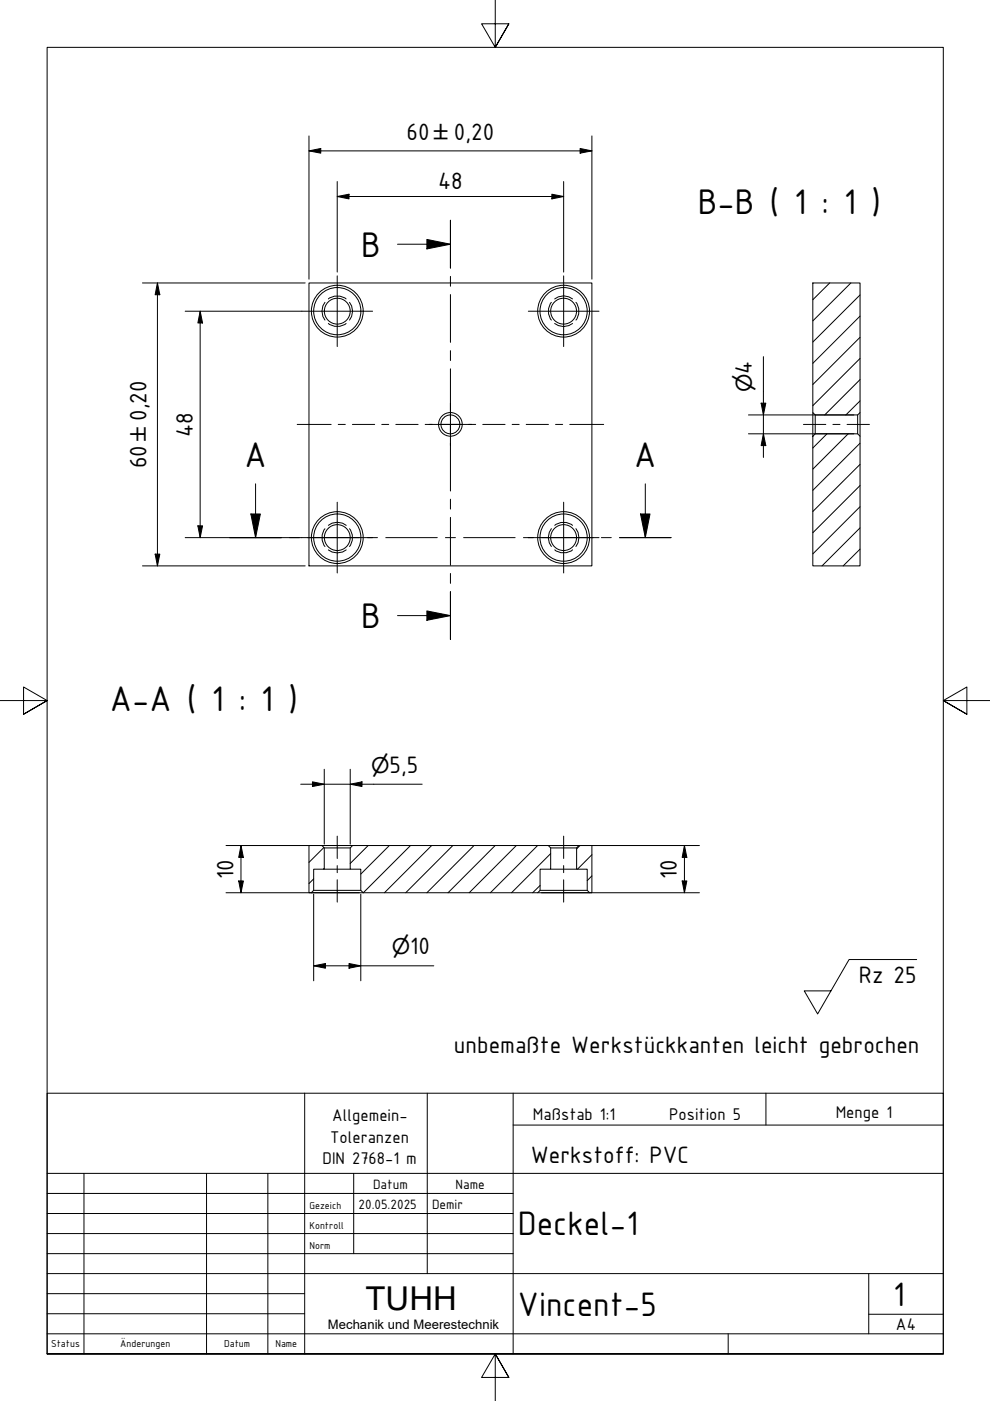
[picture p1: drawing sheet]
<svg xmlns="http://www.w3.org/2000/svg" width="210mm" height="297mm" viewBox="0 0 210 297" stroke-linecap="round" stroke-linejoin="round" font-family="sans-serif">
<!-- layer: Schraffur (ISO) -->
<g fill="none" stroke="#000" stroke-width=".21">
<path d="M175.9 60l-3.6 3.5M180.4 60l-8.1 8M182.4 76l-10.1 10M182.4 71.5l-10.1 10M182.4 67l-10.1 10M182.4 62.5l-10.1 10M175.3 92l-3 3M179.8 92l-7.5 7.5M182.4 98.5l-10.1 9.9M182.4 94l-10.1 10M182.4 85l-3.1 3M182.4 80.5l-7.5 7.5"/>
<path d="M182.4 116.4l-3.6 3.6M182.4 111.9l-8.1 8.1M182.4 107.4l-10.1 10M182.4 102.9l-10.1 10.1M68.7 179.7l-3.2 3.1M78.1 179.3l-3.8 3.8M82.5 179.3l-6 6M87 179.3l-10 10M91.5 179.3l-10 10M96 179.3l-10 10M100.5 179.3l-10 10M105 179.3l-10 10"/>
<path d="M109.5 179.3l-10 10M114 179.3l-10 10M123 179.3l-.7 .7M66.5 186.3l-1 1M68.7 184.1l-.1 .2M114.5 187.7l-1.6 1.6M116.8 181l-8.3 8.3M125.5 185.7l-1 1M125.5 181.2l-3.1 3.1"/>
</g>
<!-- layer: Verdeckt (ISO) -->
<g fill="none" stroke="#000" stroke-width=".21">
<path d="M68.9 64.1a3.1 3.1 0 0 0 0 3.8M69.6 63.4a3.1 3.1 0 0 1 3.8 0M69.6 68.6a3.1 3.1 0 0 0 3.8 0M74.1 64.1a3 3 0 0 1 0 3.8M116.9 64.1a3.1 3.1 0 0 0 0 3.8M117.6 63.4a3.1 3.1 0 0 1 3.8 0M117.6 68.6a3.1 3.1 0 0 0 3.8 0M122.1 64.1a3.1 3.1 0 0 1 0 3.8M68.9 112.1a3.1 3.1 0 0 0 0 3.8M69.6 116.6a3.1 3.1 0 0 0 3.8 0M69.6 111.4a3.1 3.1 0 0 1 3.8 0M74.1 112.1a3.1 3.1 0 0 1 0 3.8"/>
<path d="M116.9 112.1a3.1 3.1 0 0 0 0 3.8M117.6 116.6a2.99 2.99 0 0 0 3.8 0M117.6 111.4a2.99 2.99 0 0 1 3.8 0M122.1 112.1a3.1 3.1 0 0 1 0 3.8"/>
</g>
<!-- layer: Sichtbar (ISO) -->
<g fill="none" stroke="#000" stroke-width=".21">
<path d="M65.5 60h60v60h-60zM172.3 60h10.1v27.5l-.6 .5h-9l-.5-.5zM172.3 87.5v5M172.8 92h9l.6 .5v27.5h-10.1v-27.5zM172.8 88v4M181.8 88v4M182.4 87.5v5M65.5 179.3h2.8l.4 .5v4.5h-2.2v4.5l-.5 .5h-.5zM68.3 179.3h6.5M68.7 179.8h5.6M74.3 179.8l.5-.5h41.4l.6 .5v4.5h-2.3v4.5l-.5 .5h-37l-.5-.5v-4.5h-2.2zM116.2 179.3h6.5"/>
<path d="M116.8 179.8h5.5M122.7 179.3h2.8v10h-.5l-.5-.5v-4.5h-2.2v-4.5zM66 189.3h11M66.5 188.8h10M68.7 184.3h5.6M114 189.3h11M114.5 188.8h10M116.8 184.3h5.5"/>
<circle cx="71.5" cy="66" r="5"/>
<circle cx="71.5" cy="66" r="5.5"/>
<circle cx="71.5" cy="66" r="2.74"/>
<circle cx="119.5" cy="66" r="2.74"/>
<circle cx="119.5" cy="66" r="5"/>
<circle cx="119.5" cy="66" r="5.5"/>
<circle cx="95.5" cy="90" r="2"/>
<circle cx="95.5" cy="90" r="2.51"/>
<circle cx="71.5" cy="114" r="5.5"/>
<circle cx="71.5" cy="114" r="5"/>
<circle cx="71.5" cy="114" r="2.74"/>
<circle cx="119.5" cy="114" r="2.74"/>
<circle cx="119.5" cy="114" r="5.5"/>
<circle cx="119.5" cy="114" r="5"/>
</g>
<!-- layer: Schnittlinie (ISO) -->
<g fill="none" stroke="#000" stroke-width=".21">
<path d="M84.3 51.8h11.2M90.5 50.8l5 1-5 1zM95.5 46.7v10.1M95.5 58.6v2.1M95.5 62.4v10.2M95.5 74.3v2.1M95.5 78.2v10.1M95.5 90.1v2.1M95.5 93.9v10.2M48.7 114h10.9M53.2 109h2l-1 5zM54.2 102.6v11.4"/>
<path d="M61.4 114h2.1M65.3 114h10.9M77.9 114h2.1M81.8 114h10.9M94.4 114h2.2M95.5 105.8v2.1M95.5 109.7v10.2M98.3 114h10.9M111 114h2.1M114.8 114h11M127.5 114h2.1M131.4 114h10.9"/>
<path d="M135.8 109h2l-1 5zM136.8 102.6v11.4M84.3 130.5h11.2M90.5 129.5l5 1-5 1zM95.5 121.6v2.1M95.5 125.4v10.2"/>
</g>
<path d="M90.5 50.8l5 1-5 1zM53.2 109h2l-1 5zM135.8 109h2l-1 5zM90.5 129.5l5 1-5 1z" fill="#000"/>
<!-- layer: Rahmen (ISO) -->
<path d="M105 0v10l-2.9-5h5.8l-2.9 5 2.9-5M0 148.5h10l-5-2.8v5.7l5-2.9-5 2.9M210 148.5h-10l5-2.8v5.7l-5-2.9 5 2.9M10 287v-277h190v277h-190h190M107.9 292l-2.9-5 2.9 5h-5.8l2.9-5v10" fill="none" stroke="#000" stroke-width=".21"/>
<!-- layer: Titel (ISO) -->
<g fill="none" stroke="#000" stroke-width=".21">
<path d="M10 231.8h190v55.2h-190zM64.6 231.8v55.2M90.6 231.8v38.2M108.8 238.5h91.2M108.8 231.8v55.2M162.4 231.8v6.7M10 253h98.8M10 257.3h98.8M10 248.8h190M17.8 248.8v38.2M43.8 248.8v38.2M56.8 248.8v38.2"/>
<path d="M75 248.8v17M10 261.5h98.8M10 265.8h98.8M10 270h190M10 274.3h54.6M10 278.5h54.6M184.2 278.6h15.8M184.2 270v12.8M10 282.8h190M154.4 282.8v4.2"/>
</g>
<!-- layer: Mittelpunktmarkierung (ISO) -->
<path d="M71.5 58.5v15M119.5 58.5v15M64 66h15M112 66h15M91 90h9M95.5 85.5v9M64 114h15M71.5 106.5v15M112 114h15M119.5 106.5v15" fill="none" stroke="#000" stroke-width=".21"/>
<!-- layer: Mittellinie (ISO) -->
<g fill="none" stroke="#000" stroke-width=".21">
<path d="M63 90h7.2M71.7 90h1.5M74.7 90h4.7M80.9 90h1.5M83.9 90h4.7M90.1 90h1.6M93.2 90h4.7M99.4 90h1.5M102.4 90h4.7M108.6 90h1.5M111.6 90h4.7M117.8 90h1.5"/>
<path d="M120.8 90h7.2M170.3 90h4.8M176.6 90h1.5M179.6 90h4.7M71.5 177.3v4.7M119.5 177.3v4.7M71.5 183.5v1.5M71.5 186.5v4.8M119.5 183.5v1.5M119.5 186.5v4.8"/>
</g>
<g fill="none" stroke="#000" stroke-width=".21">
<path d="M65.5 32l2.5-.5v1zM65.5 32h60M65.5 28.8v30.4M71.5 38.5v19.2M119.5 38.5v19.2M123 31.5l2.5 .5-2.5 .5zM125.5 28.8v30.4M30.2 60h34.5M33.4 60l.5 2.5h-1zM33.4 60v60M71.5 41.7l2.5-.5v1zM71.5 41.7h48"/>
<path d="M117 41.2l2.5 .5-2.5 .5zM39.3 66h24.7M42.4 66l.5 2.5h-.9zM42.4 66v48M161.9 75.6v21.4M158.7 92h22.3M158.7 88h22.3M161.4 85.5h1l-.5 2.5zM161.9 92l.5 2.5h-1zM30.2 120h34.5M32.9 117.5h1l-.5 2.5zM39.3 114h24.7"/>
<path d="M42 111.5h.9l-.5 2.5zM47.9 179.3h23.5M51.1 179.3l.5 2.5h-1zM51.1 179.3v10M63.8 166.3h25.7M66.3 165.8l2.4 .5-2.4 .5zM68.7 163.1v15.9M71.6 179.3h2.4M74.3 166.3l2.5-.5v1zM74.3 163.1v15.9M117.1 179.3h2.3M119.6 179.3h28.7"/>
<path d="M145.1 179.3l.5 2.5h-1zM145.1 179.3v10M47.9 189.3h23.5M50.6 186.8h1l-.5 2.5zM66.5 189.6v18.3M71.6 189.3h4.6M76.5 189.6v18.3M114.8 189.3h4.6M119.6 189.3h28.7M144.6 186.8h1l-.5 2.5zM66.5 204.8l2.5-.5v1zM66.5 204.8h25.5"/>
<path d="M74 204.3l2.5 .5-2.5 .5z"/>
</g>
<g fill="#000">
<path d="M65.5 32l2.5-.5v1zM123 31.5l2.5 .5-2.5 .5zM71.5 41.7l2.5-.5v1zM117 41.2l2.5 .5-2.5 .5zM33.4 60l.5 2.5h-1zM42.4 66l.5 2.5h-.9zM161.4 85.5h1l-.5 2.5zM161.9 92l.5 2.5h-1zM32.9 117.5h1l-.5 2.5zM42 111.5h.9l-.5 2.5zM66.3 165.8l2.4 .5-2.4 .5zM74.3 166.3l2.5-.5v1z"/>
<path d="M50.6 186.8h1l-.5 2.5zM51.1 179.3l.5 2.5h-1zM144.6 186.8h1l-.5 2.5zM145.1 179.3l.5 2.5h-1zM66.5 204.8l2.5-.5v1zM74 204.3l2.5 .5-2.5 .5z"/>
</g>
<!-- layer: Symbol (ISO) -->
<path d="M194.4 203.4h-14.4l-6.6 11.6-2.9-4.9h5.7" fill="none" stroke="#000" stroke-width=".21"/>
<g font-size="8.1">
<text x="147.9" y="45.4">B-B ( 1 : 1 )</text>
<text x="76.6" y="54.4">B</text>
<text x="51.8" y="99.1">A</text>
<text x="134.5" y="99.1">A</text>
<text x="76.6" y="133.1">B</text>
<text x="23.3" y="150.8">A-A ( 1 : 1 )</text>
</g>
<g font-size="7.7">
<text x="109.8" y="261.9">Deckel-1</text>
<text x="109.8" y="278.9">Vincent-5</text>
<text x="189.4" y="276.8">1</text>
</g>
<text font-size="7" x="77.5" y="277.8">TUHH</text>
<g font-size="5.4">
<text x="86.2" y="29.7">60</text>
<text x="96.2" y="29.7">0,20</text>
<text x="92.9" y="40.1">48</text>
<text x="159.4" y="79.2" transform="rotate(-90 159.4 79.2)">4</text>
<text x="31.1" y="89.3" transform="rotate(-90 31.1 89.3)">0,20</text>
<text x="40.9" y="92.6" transform="rotate(-90 40.9 92.6)">48</text>
<text x="31.1" y="99.3" transform="rotate(-90 31.1 99.3)">60</text>
<text x="82.6" y="163.8">5,5</text>
<text x="49.5" y="186.4" transform="rotate(-90 49.5 186.4)">10</text>
<text x="143.5" y="186.4" transform="rotate(-90 143.5 186.4)">10</text>
<text x="87" y="202.3">10</text>
<text x="182.1" y="208.5">Rz 25</text>
<text x="96.2" y="223.3">unbemaßte Werkstückkanten leicht gebrochen</text>
<text x="112.5" y="246.7">Werkstoff: PVC</text>
</g>
<g font-size="4.6">
<text x="92" y="29.7">±</text>
<text x="159.4" y="83.1" transform="rotate(-90 159.4 83.1)">⌀</text>
<text x="31.1" y="93.5" transform="rotate(-90 31.1 93.5)">±</text>
<text x="78.7" y="163.8">⌀</text>
<text x="83.1" y="202.3">⌀</text>
</g>
<g font-size="3.9">
<text x="70.4" y="237.8">Allgemein-</text>
<text x="113" y="237.4">Maßstab 1:1</text>
<text x="141.9" y="237.5">Position 5</text>
<text x="177.2" y="237.1">Menge 1</text>
<text x="70" y="242.2">Toleranzen</text>
<text x="68.4" y="246.9">DIN 2768-1 m</text>
<text x="190" y="282">A4</text>
</g>
<g font-size="3.1">
<text x="76" y="256.3">20.05.2025</text>
<text x="79.1" y="252">Datum</text>
<text x="91.6" y="256.3">Demir</text>
<text x="96.6" y="252">Name</text>
</g>
<text font-size="2.8" x="69.5" y="281.7">Mechanik und Meerestechnik</text>
<g font-size="2.3">
<text x="65.6" y="256.3">Gezeich</text>
<text x="65.6" y="260.5">Kontroll</text>
<text x="65.6" y="264.8">Norm</text>
<text x="10.8" y="285.7">Status</text>
<text x="25.5" y="285.7">Änderungen</text>
<text x="47.5" y="285.7">Datum</text>
<text x="58.4" y="285.7">Name</text>
</g>
</svg>
